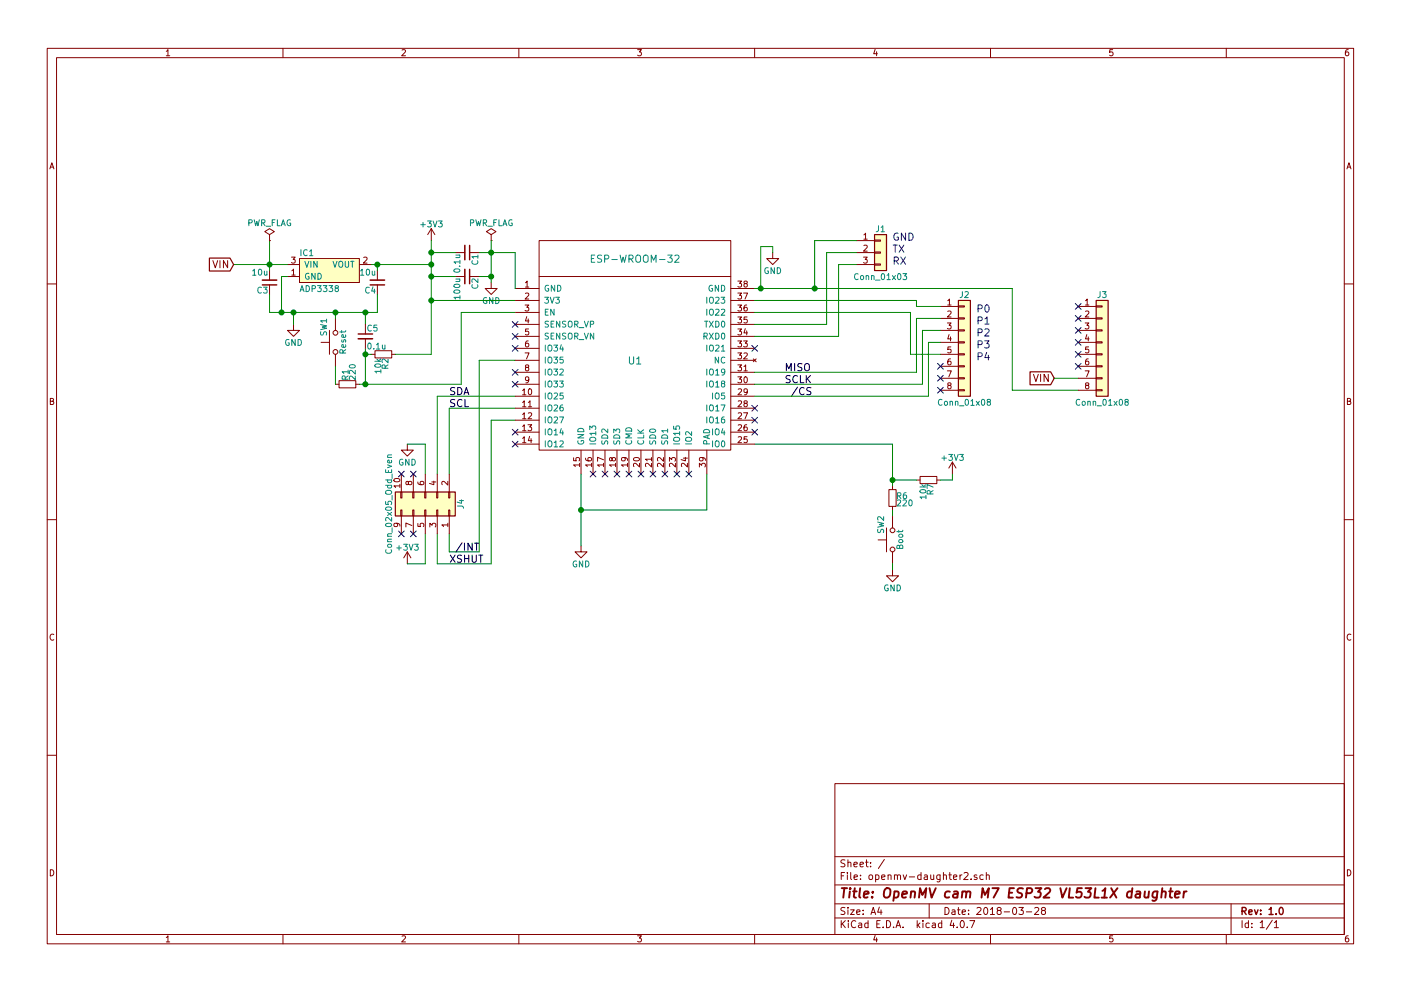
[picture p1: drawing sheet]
EESchema Schematic File Version 2
LIBS:power
LIBS:device
LIBS:switches
LIBS:relays
LIBS:motors
LIBS:transistors
LIBS:conn
LIBS:linear
LIBS:regul
LIBS:74xx
LIBS:cmos4000
LIBS:adc-dac
LIBS:memory
LIBS:xilinx
LIBS:microcontrollers
LIBS:dsp
LIBS:microchip
LIBS:analog_switches
LIBS:motorola
LIBS:texas
LIBS:intel
LIBS:audio
LIBS:interface
LIBS:digital-audio
LIBS:philips
LIBS:display
LIBS:cypress
LIBS:siliconi
LIBS:opto
LIBS:atmel
LIBS:contrib
LIBS:valves
LIBS:esp-wroom-32
LIBS:adp3338
LIBS:openmv-daughter2-cache
EELAYER 25 0
EELAYER END
$Descr A4 11693 8268
encoding utf-8
Sheet 1 1
Title "OpenMV cam M7 ESP32 VL53L1X daughter"
Date "2018-03-28"
Rev "1.0"
Comp ""
Comment1 ""
Comment2 ""
Comment3 ""
Comment4 ""
$EndDescr
$Comp
L ESP-WROOM-32 U1
U 1 1
P 5300 3000
F 0 "U1" H 5300 3000 60  0000 C CNN
F 1 "ESP-WROOM-32" H 5300 3850 60  0000 C CNN
F 2 "prjlocal:ESP32-WROOM-fixed" H 5300 3000 60  0001 C CNN
F 3 "" H 5300 3000 60  0001 C CNN
	1    5300 3000
	1    0    0    -1  
$EndComp
$Comp
L GND #PWR01
U 1 1
P 4100 2350
F 0 "#PWR01" H 4100 2100 50  0001 C CNN
F 1 "GND" H 4100 2200 50  0000 C CNN
F 2 "" H 4100 2350 50  0001 C CNN
F 3 "" H 4100 2350 50  0001 C CNN
	1    4100 2350
	1    0    0    -1  
$EndComp
$Comp
L +3V3 #PWR02
U 1 1
P 3600 2000
F 0 "#PWR02" H 3600 1850 50  0001 C CNN
F 1 "+3V3" H 3600 2140 50  0000 C CNN
F 2 "" H 3600 2000 50  0001 C CNN
F 3 "" H 3600 2000 50  0001 C CNN
	1    3600 2000
	1    0    0    -1  
$EndComp
$Comp
L GND #PWR03
U 1 1
P 6450 2100
F 0 "#PWR03" H 6450 1850 50  0001 C CNN
F 1 "GND" H 6450 1950 50  0000 C CNN
F 2 "" H 6450 2100 50  0001 C CNN
F 3 "" H 6450 2100 50  0001 C CNN
	1    6450 2100
	1    0    0    -1  
$EndComp
$Comp
L PWR_FLAG #FLG04
U 1 1
P 4100 2000
F 0 "#FLG04" H 4100 2075 50  0001 C CNN
F 1 "PWR_FLAG" H 4100 2150 50  0000 C CNN
F 2 "" H 4100 2000 50  0001 C CNN
F 3 "" H 4100 2000 50  0001 C CNN
	1    4100 2000
	1    0    0    -1  
$EndComp
NoConn ~ 5050 3950
NoConn ~ 5150 3950
NoConn ~ 5250 3950
NoConn ~ 5350 3950
NoConn ~ 5450 3950
NoConn ~ 5550 3950
$Comp
L C_Small C1
U 1 1
P 3900 2100
F 0 "C1" H 3910 2170 50  0000 L CNN
F 1 "0.1u" H 3910 2020 50  0000 L CNN
F 2 "Capacitors_SMD:C_0603_HandSoldering" H 3900 2100 50  0001 C CNN
F 3 "" H 3900 2100 50  0001 C CNN
	1    3900 2100
	0    1    1    0   
$EndComp
$Comp
L C_Small C2
U 1 1
P 3900 2300
F 0 "C2" H 3910 2370 50  0000 L CNN
F 1 "100u" H 3910 2220 50  0000 L CNN
F 2 "Capacitors_SMD:C_1210_HandSoldering" H 3900 2300 50  0001 C CNN
F 3 "" H 3900 2300 50  0001 C CNN
	1    3900 2300
	0    1    1    0   
$EndComp
Text Label 6550 3100 0    60   ~ 0
MISO
Text Label 6550 3200 0    60   ~ 0
SCLK
Text Label 6600 3300 0    60   ~ 0
/CS
$Comp
L SW_Push SW2
U 1 1
P 7450 4500
F 0 "SW2" H 7500 4600 50  0000 L CNN
F 1 "Boot" H 7450 4440 50  0000 C CNN
F 2 "Buttons_Switches_SMD:SW_SPST_B3U-1100P" H 7450 4700 50  0001 C CNN
F 3 "" H 7450 4700 50  0001 C CNN
	1    7450 4500
	0    -1   -1   0   
$EndComp
$Comp
L R_Small R6
U 1 1
P 7450 4150
F 0 "R6" H 7480 4170 50  0000 L CNN
F 1 "220" H 7480 4110 50  0000 L CNN
F 2 "Resistors_SMD:R_0603" H 7450 4150 50  0001 C CNN
F 3 "" H 7450 4150 50  0001 C CNN
	1    7450 4150
	1    0    0    -1  
$EndComp
$Comp
L SW_Push SW1
U 1 1
P 2800 2850
F 0 "SW1" H 2850 2950 50  0000 L CNN
F 1 "Reset" H 2800 2790 50  0000 C CNN
F 2 "Buttons_Switches_SMD:SW_SPST_B3U-1100P" H 2800 3050 50  0001 C CNN
F 3 "" H 2800 3050 50  0001 C CNN
	1    2800 2850
	0    -1   -1   0   
$EndComp
$Comp
L R_Small R1
U 1 1
P 2900 3200
F 0 "R1" H 2930 3220 50  0000 L CNN
F 1 "220" H 2930 3160 50  0000 L CNN
F 2 "Resistors_SMD:R_0603" H 2900 3200 50  0001 C CNN
F 3 "" H 2900 3200 50  0001 C CNN
	1    2900 3200
	0    -1   -1   0   
$EndComp
$Comp
L GND #PWR05
U 1 1
P 2450 2700
F 0 "#PWR05" H 2450 2450 50  0001 C CNN
F 1 "GND" H 2450 2550 50  0000 C CNN
F 2 "" H 2450 2700 50  0001 C CNN
F 3 "" H 2450 2700 50  0001 C CNN
	1    2450 2700
	1    0    0    -1  
$EndComp
$Comp
L R_Small R2
U 1 1
P 3200 2950
F 0 "R2" H 3230 2970 50  0000 L CNN
F 1 "10k" H 3230 2910 50  0000 L CNN
F 2 "Resistors_SMD:R_0603" H 3200 2950 50  0001 C CNN
F 3 "" H 3200 2950 50  0001 C CNN
	1    3200 2950
	0    1    1    0   
$EndComp
Wire Wire Line
	6300 2400 8450 2400
Wire Wire Line
	6300 3100 7650 3100
Wire Wire Line
	6300 3200 7700 3200
Wire Wire Line
	6300 3300 7750 3300
Wire Wire Line
	6300 3700 7450 3700
Wire Wire Line
	4850 3950 4850 4550
Wire Wire Line
	5900 3950 5900 4250
Wire Wire Line
	5900 4250 4850 4250
Connection ~ 4850 4250
Wire Wire Line
	4100 2000 4100 2350
Wire Wire Line
	4000 2100 4300 2100
Wire Wire Line
	4300 2100 4300 2400
Wire Wire Line
	3600 2000 3600 2950
Connection ~ 4100 2100
Wire Wire Line
	6350 2400 6350 2050
Wire Wire Line
	6350 2050 6450 2050
Wire Wire Line
	6450 2050 6450 2100
Connection ~ 6350 2400
Wire Wire Line
	3600 2100 3800 2100
Wire Wire Line
	4000 2300 4100 2300
Connection ~ 4100 2300
Wire Wire Line
	2800 3050 2800 3200
Wire Wire Line
	2800 2600 2800 2650
Wire Wire Line
	2250 2600 3150 2600
Wire Wire Line
	3050 2600 3050 2700
Wire Wire Line
	3600 2950 3300 2950
Wire Wire Line
	3100 2950 3050 2950
Wire Wire Line
	3050 2900 3050 3200
Connection ~ 3050 3200
Wire Wire Line
	7450 4250 7450 4300
$Comp
L GND #PWR06
U 1 1
P 7450 4750
F 0 "#PWR06" H 7450 4500 50  0001 C CNN
F 1 "GND" H 7450 4600 50  0000 C CNN
F 2 "" H 7450 4750 50  0001 C CNN
F 3 "" H 7450 4750 50  0001 C CNN
	1    7450 4750
	1    0    0    -1  
$EndComp
Wire Wire Line
	7450 4700 7450 4750
Wire Wire Line
	7450 3700 7450 4050
$Comp
L +3V3 #PWR07
U 1 1
P 7950 3950
F 0 "#PWR07" H 7950 3800 50  0001 C CNN
F 1 "+3V3" H 7950 4090 50  0000 C CNN
F 2 "" H 7950 3950 50  0001 C CNN
F 3 "" H 7950 3950 50  0001 C CNN
	1    7950 3950
	1    0    0    -1  
$EndComp
$Comp
L R_Small R7
U 1 1
P 7750 4000
F 0 "R7" H 7780 4020 50  0000 L CNN
F 1 "10k" H 7780 3960 50  0000 L CNN
F 2 "Resistors_SMD:R_0603" H 7750 4000 50  0001 C CNN
F 3 "" H 7750 4000 50  0001 C CNN
	1    7750 4000
	0    1    1    0   
$EndComp
Wire Wire Line
	7650 4000 7450 4000
Connection ~ 7450 4000
Wire Wire Line
	7850 4000 7950 4000
Wire Wire Line
	7950 4000 7950 3950
$Comp
L C_Small C5
U 1 1
P 3050 2800
F 0 "C5" H 3060 2870 50  0000 L CNN
F 1 "0.1u" H 3060 2720 50  0000 L CNN
F 2 "Capacitors_SMD:C_0603" H 3050 2800 50  0001 C CNN
F 3 "" H 3050 2800 50  0001 C CNN
	1    3050 2800
	1    0    0    -1  
$EndComp
Wire Wire Line
	2450 2700 2450 2600
Connection ~ 2800 2600
Connection ~ 3050 2950
$Comp
L Conn_01x08 J2
U 1 1
P 8050 2850
F 0 "J2" H 8050 3250 50  0000 C CNN
F 1 "Conn_01x08" H 8050 2350 50  0000 C CNN
F 2 "Pin_Headers:Pin_Header_Straight_1x08_Pitch2.54mm" H 8050 2850 50  0001 C CNN
F 3 "" H 8050 2850 50  0001 C CNN
	1    8050 2850
	1    0    0    -1  
$EndComp
Wire Wire Line
	7700 3200 7700 2750
Wire Wire Line
	7700 2750 7850 2750
Wire Wire Line
	7750 3300 7750 2850
Wire Wire Line
	7750 2850 7850 2850
Text Notes 8150 2600 0    60   ~ 0
P0
Text Notes 8150 2700 0    60   ~ 0
P1
Text Notes 8150 2800 0    60   ~ 0
P2
Text Notes 8150 2900 0    60   ~ 0
P3
$Comp
L Conn_01x08 J3
U 1 1
P 9200 2850
F 0 "J3" H 9200 3250 50  0000 C CNN
F 1 "Conn_01x08" H 9200 2350 50  0000 C CNN
F 2 "Pin_Headers:Pin_Header_Straight_1x08_Pitch2.54mm" H 9200 2850 50  0001 C CNN
F 3 "" H 9200 2850 50  0001 C CNN
	1    9200 2850
	1    0    0    -1  
$EndComp
Wire Wire Line
	9000 3250 8450 3250
Wire Wire Line
	8450 3250 8450 2400
$Comp
L Conn_01x03 J1
U 1 1
P 7350 2100
F 0 "J1" H 7350 2300 50  0000 C CNN
F 1 "Conn_01x03" H 7350 1900 50  0000 C CNN
F 2 "Pin_Headers:Pin_Header_Straight_1x03_Pitch2.54mm" H 7350 2100 50  0001 C CNN
F 3 "" H 7350 2100 50  0001 C CNN
	1    7350 2100
	1    0    0    -1  
$EndComp
Wire Wire Line
	6300 2800 7000 2800
Wire Wire Line
	7000 2800 7000 2200
Wire Wire Line
	7000 2200 7150 2200
Wire Wire Line
	6300 2700 6900 2700
Wire Wire Line
	6900 2700 6900 2100
Wire Wire Line
	6900 2100 7150 2100
Wire Wire Line
	7150 2000 6800 2000
Wire Wire Line
	6800 2000 6800 2400
Connection ~ 6800 2400
Text Notes 7450 2000 0    60   ~ 0
GND
Text Notes 7450 2200 0    60   ~ 0
RX
Text Notes 7450 2100 0    60   ~ 0
TX
NoConn ~ 6300 2900
NoConn ~ 6300 3400
NoConn ~ 6300 3500
NoConn ~ 6300 3600
NoConn ~ 4300 3700
NoConn ~ 4300 3600
NoConn ~ 4300 3200
NoConn ~ 4300 3100
NoConn ~ 4300 2900
NoConn ~ 4300 2800
NoConn ~ 4300 2700
NoConn ~ 5750 3950
NoConn ~ 5650 3950
NoConn ~ 4950 3950
NoConn ~ 7850 3050
NoConn ~ 7850 3150
NoConn ~ 7850 3250
NoConn ~ 9000 3050
NoConn ~ 9000 2950
NoConn ~ 9000 2850
NoConn ~ 9000 2750
NoConn ~ 9000 2650
NoConn ~ 9000 2550
NoConn ~ 13200 6500
Wire Wire Line
	6300 2600 7600 2600
Wire Wire Line
	7600 2600 7600 2950
Wire Wire Line
	7600 2950 7850 2950
Text Notes 8150 3000 0    60   ~ 0
P4
$Comp
L Conn_02x05_Odd_Even J4
U 1 1
P 3550 4250
F 0 "J4" H 3600 4550 50  0000 C CNN
F 1 "Conn_02x05_Odd_Even" H 3600 3950 50  0000 C CNN
F 2 "prjlocal:Pin_Header_Straight_Flip_2x05_Pitch2.54mm" H 3550 4250 50  0001 C CNN
F 3 "" H 3550 4250 50  0001 C CNN
	1    3550 4250
	0    1    -1   0   
$EndComp
Wire Wire Line
	4300 3000 4000 3000
Wire Wire Line
	4000 3000 4000 4600
Wire Wire Line
	4000 4600 3750 4600
Wire Wire Line
	3750 4600 3750 4450
Wire Wire Line
	4300 3500 4100 3500
Wire Wire Line
	4100 3500 4100 4700
Wire Wire Line
	4100 4700 3650 4700
Wire Wire Line
	3650 4700 3650 4450
Wire Wire Line
	4300 3400 3750 3400
Wire Wire Line
	3750 3400 3750 3950
Wire Wire Line
	4300 3300 3650 3300
Wire Wire Line
	3650 3300 3650 3950
$Comp
L GND #PWR08
U 1 1
P 4850 4550
F 0 "#PWR08" H 4850 4300 50  0001 C CNN
F 1 "GND" H 4850 4400 50  0000 C CNN
F 2 "" H 4850 4550 50  0001 C CNN
F 3 "" H 4850 4550 50  0001 C CNN
	1    4850 4550
	1    0    0    -1  
$EndComp
$Comp
L GND #PWR09
U 1 1
P 3400 3700
F 0 "#PWR09" H 3400 3450 50  0001 C CNN
F 1 "GND" H 3400 3550 50  0000 C CNN
F 2 "" H 3400 3700 50  0001 C CNN
F 3 "" H 3400 3700 50  0001 C CNN
	1    3400 3700
	1    0    0    -1  
$EndComp
$Comp
L +3V3 #PWR010
U 1 1
P 3400 4700
F 0 "#PWR010" H 3400 4550 50  0001 C CNN
F 1 "+3V3" H 3400 4840 50  0000 C CNN
F 2 "" H 3400 4700 50  0001 C CNN
F 3 "" H 3400 4700 50  0001 C CNN
	1    3400 4700
	1    0    0    -1  
$EndComp
Wire Wire Line
	3550 4450 3550 4700
Wire Wire Line
	3550 4700 3400 4700
Wire Wire Line
	3400 3700 3550 3700
Wire Wire Line
	3550 3700 3550 3950
NoConn ~ 3350 4450
NoConn ~ 3450 4450
NoConn ~ 3450 3950
NoConn ~ 3350 3950
Wire Wire Line
	3600 2500 4300 2500
Text Label 3750 3300 0    60   ~ 0
SDA
Text Label 3750 3400 0    60   ~ 0
SCL
Text Label 3800 4600 0    60   ~ 0
/INT
Text Label 3750 4700 0    60   ~ 0
XSHUT
Wire Wire Line
	4300 2600 3850 2600
Wire Wire Line
	3850 2600 3850 3200
Wire Wire Line
	3850 3200 3000 3200
$Comp
L ADP3338 IC1
U 1 1
P 2700 2200
F 0 "IC1" H 2500 2300 50  0000 L CNN
F 1 "ADP3338" H 2500 2000 50  0000 L CNN
F 2 "TO_SOT_Packages_SMD:SOT-223" H 2500 1900 50  0001 L CNN
F 3 "" H 2700 2200 50  0001 C CNN
F 4 "1651284" H 2500 1800 50  0001 L CNN "Farnell"
	1    2700 2200
	1    0    0    -1  
$EndComp
Wire Wire Line
	3100 2200 3600 2200
Connection ~ 3600 2500
$Comp
L C_Small C4
U 1 1
P 3150 2350
F 0 "C4" H 3160 2420 50  0000 L CNN
F 1 "10u" H 3160 2270 50  0000 L CNN
F 2 "Capacitors_SMD:C_0603_HandSoldering" H 3150 2350 50  0001 C CNN
F 3 "" H 3150 2350 50  0001 C CNN
	1    3150 2350
	-1   0    0    1   
$EndComp
$Comp
L C_Small C3
U 1 1
P 2250 2350
F 0 "C3" H 2260 2420 50  0000 L CNN
F 1 "10u" H 2260 2270 50  0000 L CNN
F 2 "Capacitors_SMD:C_0603_HandSoldering" H 2250 2350 50  0001 C CNN
F 3 "" H 2250 2350 50  0001 C CNN
	1    2250 2350
	-1   0    0    1   
$EndComp
Wire Wire Line
	1950 2200 2400 2200
Wire Wire Line
	2250 2000 2250 2250
$Comp
L PWR_FLAG #FLG011
U 1 1
P 2250 2000
F 0 "#FLG011" H 2250 2075 50  0001 C CNN
F 1 "PWR_FLAG" H 2250 2150 50  0000 C CNN
F 2 "" H 2250 2000 50  0001 C CNN
F 3 "" H 2250 2000 50  0001 C CNN
	1    2250 2000
	1    0    0    -1  
$EndComp
Connection ~ 2250 2200
Text GLabel 1950 2200 0    60   Input ~ 0
VIN
Wire Wire Line
	2250 2450 2250 2600
Connection ~ 2450 2600
Wire Wire Line
	3150 2600 3150 2450
Connection ~ 3050 2600
Wire Wire Line
	3150 2200 3150 2250
Wire Wire Line
	2400 2300 2350 2300
Wire Wire Line
	2350 2300 2350 2600
Connection ~ 2350 2600
Text GLabel 8800 3150 0    60   Input ~ 0
VIN
Wire Wire Line
	8800 3150 9000 3150
Connection ~ 3600 2100
Connection ~ 3600 2200
Connection ~ 3150 2200
Wire Wire Line
	3800 2300 3600 2300
Connection ~ 3600 2300
Wire Wire Line
	7650 3100 7650 2650
Wire Wire Line
	7650 2650 7850 2650
Wire Wire Line
	6300 2500 7650 2500
Wire Wire Line
	7650 2500 7650 2550
Wire Wire Line
	7650 2550 7850 2550
$EndSCHEMATC
